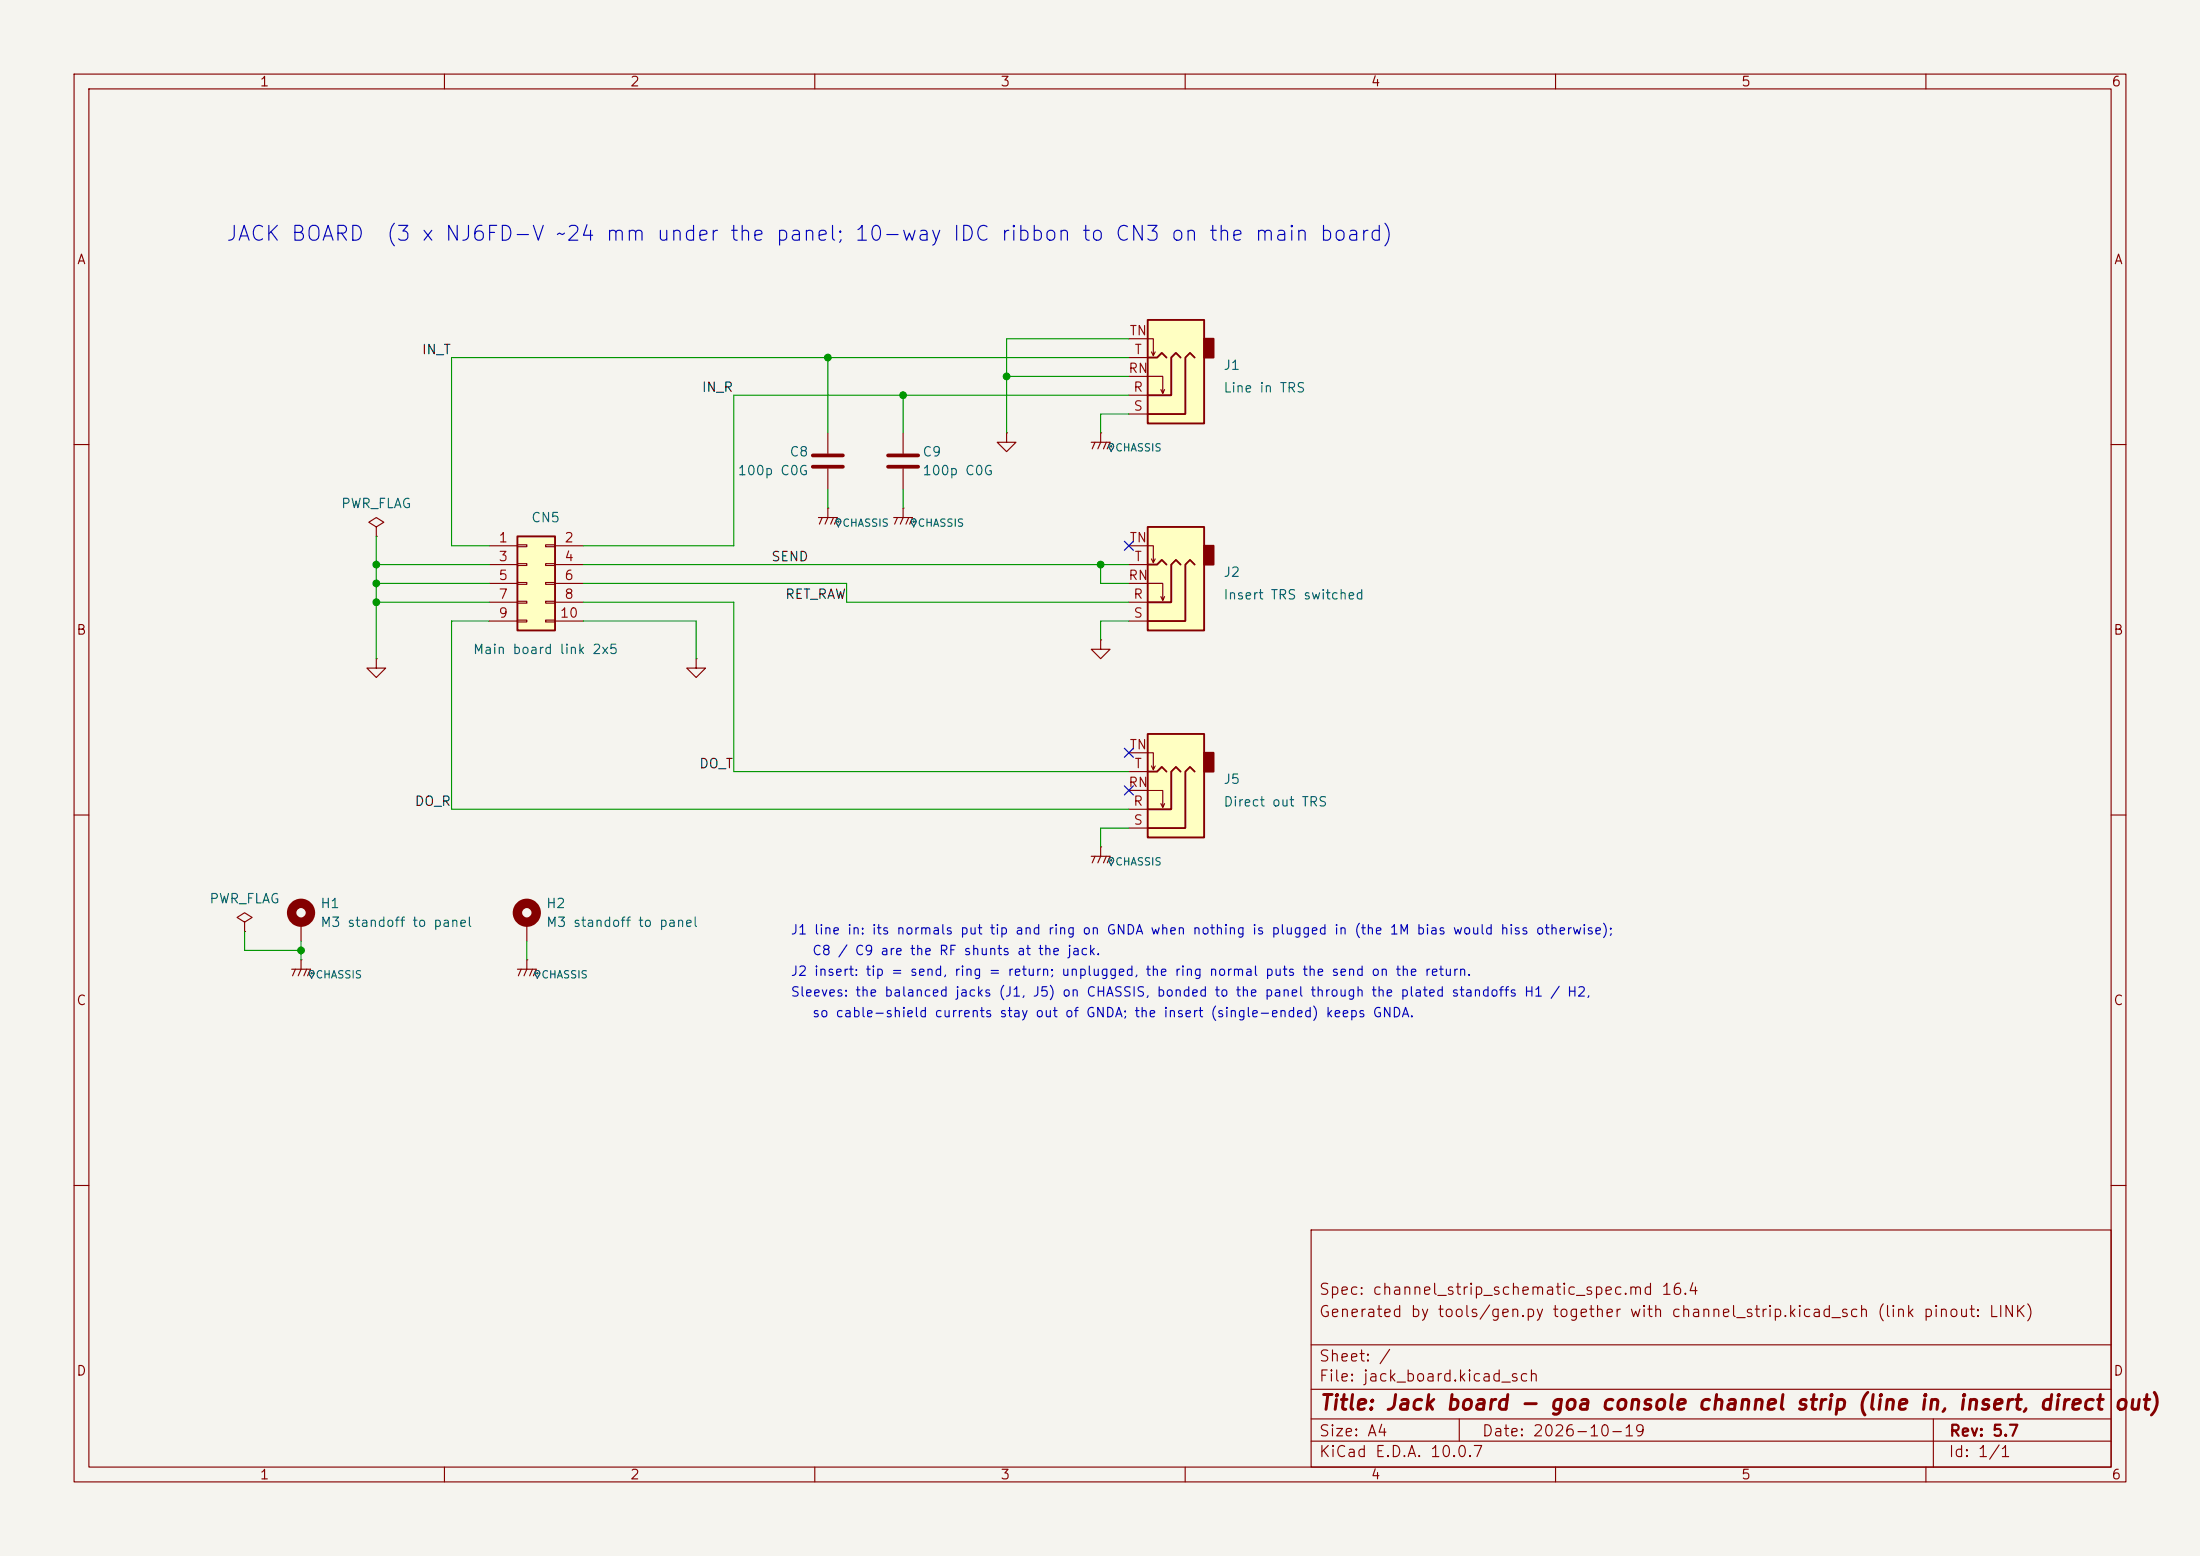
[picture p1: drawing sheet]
(kicad_sch (version 20230121) (generator eeschema)

 (paper "A4")

 (title_block
  (title "Jack board - goa console channel strip (line in, insert, direct out)")
  (date "2026-10-19")
  (rev "5.7")
  (company "")
  (comment 1 "Generated by tools/gen.py together with channel_strip.kicad_sch (link pinout: LINK)")
  (comment 2 "Spec: channel_strip_schematic_spec.md 16.4"))

 (lib_symbols
  (symbol "Connector_Audio:AudioJack3_SwitchTR" (in_bom yes) (on_board yes)
   (property "Reference" "J" (at 0 8.89 0) (show_name) (effects (font (size 1.27 1.27))))
   (property "Value" "AudioJack3_SwitchTR" (at 0 6.35 0) (show_name) (effects (font (size 1.27 1.27))))
   (property "Footprint" "" (at 0 0 0) (show_name) (effects (font (size 1.27 1.27))))
   (property "Datasheet" "" (at 0 0 0) (show_name) (effects (font (size 1.27 1.27))))
   (property "Description" "Audio Jack, 3 Poles (Stereo / TRS), Switched TR Poles (Normalling)" (at 0 0 0) (show_name) (effects (font (size 1.27 1.27))))
   (symbol "AudioJack3_SwitchTR_0_1"
    (rectangle (start -5.08 -5.08) (end -6.35 -7.62) (stroke (width 0.254) (type default)) (fill (type outline)))
    (polyline (pts (xy -1.905 -5.08) (xy -1.27 -5.715) (xy -0.635 -5.08) (xy -0.635 0) (xy 2.54 0)) (stroke (width 0.254) (type default)) (fill (type none)))
    (polyline (pts (xy 0 -5.08) (xy 0.635 -5.715) (xy 1.27 -5.08) (xy 2.54 -5.08)) (stroke (width 0.254) (type default)) (fill (type none)))
    (polyline (pts (xy 0.508 -0.254) (xy 0.762 -0.762)) (stroke (width 0) (type default)) (fill (type none)))
    (polyline (pts (xy 1.778 -5.334) (xy 2.032 -5.842)) (stroke (width 0) (type default)) (fill (type none)))
    (rectangle (start 2.54 3.81) (end -5.08 -10.16) (stroke (width 0.254) (type default)) (fill (type background)))
    (polyline (pts (xy 2.54 2.54) (xy -2.54 2.54) (xy -2.54 -5.08) (xy -3.175 -5.715) (xy -3.81 -5.08)) (stroke (width 0.254) (type default)) (fill (type none)))
    (polyline (pts (xy 2.54 -2.54) (xy 0.508 -2.54) (xy 0.508 -0.254) (xy 0.254 -0.762)) (stroke (width 0) (type default)) (fill (type none)))
    (polyline (pts (xy 2.54 -7.62) (xy 1.778 -7.62) (xy 1.778 -5.334) (xy 1.524 -5.842)) (stroke (width 0) (type default)) (fill (type none))))
   (symbol "AudioJack3_SwitchTR_1_1"
    (pin passive line (at 5.08 0 180) (length 2.54) (name "" (effects (font (size 1.27 1.27)))) (number "R" (effects (font (size 1.27 1.27)))))
    (pin passive line (at 5.08 -2.54 180) (length 2.54) (name "" (effects (font (size 1.27 1.27)))) (number "RN" (effects (font (size 1.27 1.27)))))
    (pin passive line (at 5.08 2.54 180) (length 2.54) (name "" (effects (font (size 1.27 1.27)))) (number "S" (effects (font (size 1.27 1.27)))))
    (pin passive line (at 5.08 -5.08 180) (length 2.54) (name "" (effects (font (size 1.27 1.27)))) (number "T" (effects (font (size 1.27 1.27)))))
    (pin passive line (at 5.08 -7.62 180) (length 2.54) (name "" (effects (font (size 1.27 1.27)))) (number "TN" (effects (font (size 1.27 1.27)))))))

  (symbol "Device:C" (pin_numbers hide) (pin_names (offset 0.254) hide) (in_bom yes) (on_board yes)
   (property "Reference" "C" (at 0.635 2.54 0) (show_name) (effects (font (size 1.27 1.27)) (justify left)))
   (property "Value" "C" (at 0.635 -2.54 0) (show_name) (effects (font (size 1.27 1.27)) (justify left)))
   (property "Footprint" "" (at 0.9652 -3.81 0) (show_name) (effects (font (size 1.27 1.27))))
   (property "Datasheet" "" (at 0 0 0) (show_name) (effects (font (size 1.27 1.27))))
   (property "Description" "Unpolarized capacitor" (at 0 0 0) (show_name) (effects (font (size 1.27 1.27))))
   (symbol "C_0_1"
    (polyline (pts (xy -2.032 0.762) (xy 2.032 0.762)) (stroke (width 0.508) (type default)) (fill (type none)))
    (polyline (pts (xy -2.032 -0.762) (xy 2.032 -0.762)) (stroke (width 0.508) (type default)) (fill (type none))))
   (symbol "C_1_1"
    (pin passive line (at 0 3.81 270) (length 2.794) (name "" (effects (font (size 1.27 1.27)))) (number "1" (effects (font (size 1.27 1.27)))))
    (pin passive line (at 0 -3.81 90) (length 2.794) (name "" (effects (font (size 1.27 1.27)))) (number "2" (effects (font (size 1.27 1.27)))))))

  (symbol "Mechanical:MountingHole_Pad" (pin_numbers hide) (pin_names (offset 1.016) hide) (in_bom no) (on_board yes)
   (property "Reference" "H" (at 0 6.35 0) (show_name) (effects (font (size 1.27 1.27))))
   (property "Value" "MountingHole_Pad" (at 0 4.445 0) (show_name) (effects (font (size 1.27 1.27))))
   (property "Footprint" "" (at 0 0 0) (show_name) (effects (font (size 1.27 1.27))))
   (property "Datasheet" "" (at 0 0 0) (show_name) (effects (font (size 1.27 1.27))))
   (property "Description" "Mounting Hole with connection" (at 0 0 0) (show_name) (effects (font (size 1.27 1.27))))
   (symbol "MountingHole_Pad_0_1"
    (circle (center 0 1.27) (radius 1.27) (stroke (width 1.27) (type default)) (fill (type none))))
   (symbol "MountingHole_Pad_1_1"
    (pin input line (at 0 -2.54 90) (length 2.54) (name "1" (effects (font (size 1.27 1.27)))) (number "1" (effects (font (size 1.27 1.27)))))))

  (symbol "Connector_Generic:Conn_02x05_Odd_Even" (pin_names (offset 1.016) hide) (in_bom yes) (on_board yes)
   (property "Reference" "J" (at 1.27 7.62 0) (show_name) (effects (font (size 1.27 1.27))))
   (property "Value" "Conn_02x05_Odd_Even" (at 1.27 -7.62 0) (show_name) (effects (font (size 1.27 1.27))))
   (property "Footprint" "" (at 0 0 0) (show_name) (effects (font (size 1.27 1.27))))
   (property "Datasheet" "" (at 0 0 0) (show_name) (effects (font (size 1.27 1.27))))
   (property "Description" "Generic connector, double row, 02x05, odd/even pin numbering scheme (row 1 odd numbers, row 2 even numbers), script generated (kicad-library-utils/schlib/autogen/connector/)" (at 0 0 0) (show_name) (effects (font (size 1.27 1.27))))
   (symbol "Conn_02x05_Odd_Even_1_1"
    (rectangle (start -1.27 6.35) (end 3.81 -6.35) (stroke (width 0.254) (type default)) (fill (type background)))
    (rectangle (start -1.27 5.207) (end 0 4.953) (stroke (width 0.1524) (type default)) (fill (type none)))
    (rectangle (start -1.27 2.667) (end 0 2.413) (stroke (width 0.1524) (type default)) (fill (type none)))
    (rectangle (start -1.27 0.127) (end 0 -0.127) (stroke (width 0.1524) (type default)) (fill (type none)))
    (rectangle (start -1.27 -2.413) (end 0 -2.667) (stroke (width 0.1524) (type default)) (fill (type none)))
    (rectangle (start -1.27 -4.953) (end 0 -5.207) (stroke (width 0.1524) (type default)) (fill (type none)))
    (rectangle (start 3.81 5.207) (end 2.54 4.953) (stroke (width 0.1524) (type default)) (fill (type none)))
    (rectangle (start 3.81 2.667) (end 2.54 2.413) (stroke (width 0.1524) (type default)) (fill (type none)))
    (rectangle (start 3.81 0.127) (end 2.54 -0.127) (stroke (width 0.1524) (type default)) (fill (type none)))
    (rectangle (start 3.81 -2.413) (end 2.54 -2.667) (stroke (width 0.1524) (type default)) (fill (type none)))
    (rectangle (start 3.81 -4.953) (end 2.54 -5.207) (stroke (width 0.1524) (type default)) (fill (type none)))
    (pin passive line (at -5.08 5.08 0) (length 3.81) (name "Pin_1" (effects (font (size 1.27 1.27)))) (number "1" (effects (font (size 1.27 1.27)))))
    (pin passive line (at 7.62 5.08 180) (length 3.81) (name "Pin_2" (effects (font (size 1.27 1.27)))) (number "2" (effects (font (size 1.27 1.27)))))
    (pin passive line (at -5.08 2.54 0) (length 3.81) (name "Pin_3" (effects (font (size 1.27 1.27)))) (number "3" (effects (font (size 1.27 1.27)))))
    (pin passive line (at 7.62 2.54 180) (length 3.81) (name "Pin_4" (effects (font (size 1.27 1.27)))) (number "4" (effects (font (size 1.27 1.27)))))
    (pin passive line (at -5.08 0 0) (length 3.81) (name "Pin_5" (effects (font (size 1.27 1.27)))) (number "5" (effects (font (size 1.27 1.27)))))
    (pin passive line (at 7.62 0 180) (length 3.81) (name "Pin_6" (effects (font (size 1.27 1.27)))) (number "6" (effects (font (size 1.27 1.27)))))
    (pin passive line (at -5.08 -2.54 0) (length 3.81) (name "Pin_7" (effects (font (size 1.27 1.27)))) (number "7" (effects (font (size 1.27 1.27)))))
    (pin passive line (at 7.62 -2.54 180) (length 3.81) (name "Pin_8" (effects (font (size 1.27 1.27)))) (number "8" (effects (font (size 1.27 1.27)))))
    (pin passive line (at -5.08 -5.08 0) (length 3.81) (name "Pin_9" (effects (font (size 1.27 1.27)))) (number "9" (effects (font (size 1.27 1.27)))))
    (pin passive line (at 7.62 -5.08 180) (length 3.81) (name "Pin_10" (effects (font (size 1.27 1.27)))) (number "10" (effects (font (size 1.27 1.27)))))))

  (symbol "power:PWR_FLAG" (power) (pin_numbers hide) (pin_names (offset 0) hide) (in_bom yes) (on_board yes)
   (property "Reference" "#FLG" (at 0 1.905 0) (show_name) (effects (font (size 1.27 1.27))))
   (property "Value" "PWR_FLAG" (at 0 3.81 0) (show_name) (effects (font (size 1.27 1.27))))
   (property "Footprint" "" (at 0 0 0) (show_name) (effects (font (size 1.27 1.27))))
   (property "Datasheet" "" (at 0 0 0) (show_name) (effects (font (size 1.27 1.27))))
   (property "Description" "Special symbol for telling ERC where power comes from" (at 0 0 0) (show_name) (effects (font (size 1.27 1.27))))
   (symbol "PWR_FLAG_0_0"
    (pin power_out line (at 0 0 90) (length 0) (name "" (effects (font (size 1.27 1.27)))) (number "1" (effects (font (size 1.27 1.27))))))
   (symbol "PWR_FLAG_0_1"
    (polyline (pts (xy 0 0) (xy 0 1.27) (xy -1.016 1.905) (xy 0 2.54) (xy 1.016 1.905) (xy 0 1.27)) (stroke (width 0) (type default)) (fill (type none)))))

  (symbol "power:GNDA" (power) (pin_numbers hide) (pin_names (offset 0) hide) (in_bom yes) (on_board yes)
   (property "Reference" "#PWR" (at 0 -6.35 0) (show_name) (effects (font (size 1.27 1.27))))
   (property "Value" "GNDA" (at 0 -3.81 0) (show_name) (effects (font (size 1.27 1.27))))
   (property "Footprint" "" (at 0 0 0) (show_name) (effects (font (size 1.27 1.27))))
   (property "Datasheet" "" (at 0 0 0) (show_name) (effects (font (size 1.27 1.27))))
   (property "Description" "Power symbol creates a global label with name \"GNDA\" , analog ground" (at 0 0 0) (show_name) (effects (font (size 1.27 1.27))))
   (symbol "GNDA_0_1"
    (polyline (pts (xy 0 0) (xy 0 -1.27) (xy 1.27 -1.27) (xy 0 -2.54) (xy -1.27 -1.27) (xy 0 -1.27)) (stroke (width 0) (type default)) (fill (type none))))
   (symbol "GNDA_1_1"
    (pin power_in line (at 0 0 270) (length 0) (name "" (effects (font (size 1.27 1.27)))) (number "1" (effects (font (size 1.27 1.27)))))))

  (symbol "goa-console:CHASSIS" (power local) (pin_numbers hide) (pin_names (offset 0) hide) (in_bom yes) (on_board yes)
   (property "Reference" "#PWR" (at 0 -6.35 0) (effects (font (size 1.27 1.27)) hide))
   (property "Value" "CHASSIS" (at 0 -3.81 0) (effects (font (size 1.27 1.27))))
   (property "Footprint" "" (at 0 0 0) (effects (font (size 1.27 1.27)) hide))
   (property "Datasheet" "" (at 0 0 0) (effects (font (size 1.27 1.27)) hide))
   (property "Description" "Power symbol local to its sheet: its net is named like a label's (/CHASSIS). Panel / frame metal on a jack board (jack sleeves, XLR shells, standoffs), the chassis mark" (at 0 0 0) (effects (font (size 1.27 1.27)) hide))
   (symbol "CHASSIS_0_1"
    (polyline (pts (xy 0 0) (xy 0 -1.27)) (stroke (width 0) (type default)) (fill (type none)))
    (polyline (pts (xy -1.27 -1.27) (xy 1.27 -1.27)) (stroke (width 0) (type default)) (fill (type none)))
    (polyline (pts (xy -0.762 -1.27) (xy -1.143 -2.159)) (stroke (width 0) (type default)) (fill (type none)))
    (polyline (pts (xy 0 -1.27) (xy -0.381 -2.159)) (stroke (width 0) (type default)) (fill (type none)))
    (polyline (pts (xy 0.762 -1.27) (xy 0.381 -2.159)) (stroke (width 0) (type default)) (fill (type none)))
    (polyline (pts (xy 1.27 -1.27) (xy 0.889 -2.159)) (stroke (width 0) (type default)) (fill (type none))))
   (symbol "CHASSIS_1_1"
    (pin power_in line (at 0 0 270) (length 0) (name "" (effects (font (size 1.27 1.27)))) (number "1" (effects (font (size 1.27 1.27))))))))

 (junction (at 40.64 128.27) (diameter 0) (color 0 0 0 0))
 (junction (at 50.8 76.2) (diameter 0) (color 0 0 0 0))
 (junction (at 50.8 78.74) (diameter 0) (color 0 0 0 0))
 (junction (at 50.8 81.28) (diameter 0) (color 0 0 0 0))
 (junction (at 111.76 48.26) (diameter 0) (color 0 0 0 0))
 (junction (at 121.92 53.34) (diameter 0) (color 0 0 0 0))
 (junction (at 135.89 50.8) (diameter 0) (color 0 0 0 0))
 (junction (at 148.59 76.2) (diameter 0) (color 0 0 0 0))

 (no_connect (at 152.4 73.66))
 (no_connect (at 152.4 101.6))
 (no_connect (at 152.4 106.68))

 (wire (pts (xy 66.04 76.2) (xy 50.8 76.2)) (stroke (width 0) (type default)))
 (wire (pts (xy 66.04 78.74) (xy 50.8 78.74)) (stroke (width 0) (type default)))
 (wire (pts (xy 66.04 81.28) (xy 50.8 81.28)) (stroke (width 0) (type default)))
 (wire (pts (xy 50.8 76.2) (xy 50.8 88.9)) (stroke (width 0) (type default)))
 (wire (pts (xy 78.74 83.82) (xy 93.98 83.82)) (stroke (width 0) (type default)))
 (wire (pts (xy 93.98 83.82) (xy 93.98 88.9)) (stroke (width 0) (type default)))
 (wire (pts (xy 50.8 76.2) (xy 50.8 72.39)) (stroke (width 0) (type default)))
 (wire (pts (xy 152.4 55.88) (xy 148.59 55.88)) (stroke (width 0) (type default)))
 (wire (pts (xy 148.59 55.88) (xy 148.59 58.42)) (stroke (width 0) (type default)))
 (wire (pts (xy 152.4 45.72) (xy 135.89 45.72)) (stroke (width 0) (type default)))
 (wire (pts (xy 152.4 50.8) (xy 135.89 50.8)) (stroke (width 0) (type default)))
 (wire (pts (xy 135.89 45.72) (xy 135.89 58.42)) (stroke (width 0) (type default)))
 (wire (pts (xy 152.4 83.82) (xy 148.59 83.82)) (stroke (width 0) (type default)))
 (wire (pts (xy 148.59 83.82) (xy 148.59 86.36)) (stroke (width 0) (type default)))
 (wire (pts (xy 152.4 78.74) (xy 148.59 78.74)) (stroke (width 0) (type default)))
 (wire (pts (xy 148.59 78.74) (xy 148.59 76.2)) (stroke (width 0) (type default)))
 (wire (pts (xy 152.4 111.76) (xy 148.59 111.76)) (stroke (width 0) (type default)))
 (wire (pts (xy 148.59 111.76) (xy 148.59 114.3)) (stroke (width 0) (type default)))
 (wire (pts (xy 152.4 48.26) (xy 60.96 48.26)) (stroke (width 0) (type default)))
 (wire (pts (xy 60.96 48.26) (xy 60.96 73.66)) (stroke (width 0) (type default)))
 (wire (pts (xy 60.96 73.66) (xy 66.04 73.66)) (stroke (width 0) (type default)))
 (wire (pts (xy 152.4 53.34) (xy 99.06 53.34)) (stroke (width 0) (type default)))
 (wire (pts (xy 99.06 53.34) (xy 99.06 73.66)) (stroke (width 0) (type default)))
 (wire (pts (xy 99.06 73.66) (xy 78.74 73.66)) (stroke (width 0) (type default)))
 (wire (pts (xy 121.92 53.34) (xy 121.92 58.42)) (stroke (width 0) (type default)))
 (wire (pts (xy 121.92 66.04) (xy 121.92 68.58)) (stroke (width 0) (type default)))
 (wire (pts (xy 111.76 48.26) (xy 111.76 58.42)) (stroke (width 0) (type default)))
 (wire (pts (xy 111.76 66.04) (xy 111.76 68.58)) (stroke (width 0) (type default)))
 (wire (pts (xy 152.4 76.2) (xy 109.22 76.2)) (stroke (width 0) (type default)))
 (wire (pts (xy 109.22 76.2) (xy 78.74 76.2)) (stroke (width 0) (type default)))
 (wire (pts (xy 152.4 81.28) (xy 114.3 81.28)) (stroke (width 0) (type default)))
 (wire (pts (xy 114.3 81.28) (xy 114.3 78.74)) (stroke (width 0) (type default)))
 (wire (pts (xy 114.3 78.74) (xy 78.74 78.74)) (stroke (width 0) (type default)))
 (wire (pts (xy 152.4 104.14) (xy 99.06 104.14)) (stroke (width 0) (type default)))
 (wire (pts (xy 99.06 104.14) (xy 99.06 81.28)) (stroke (width 0) (type default)))
 (wire (pts (xy 99.06 81.28) (xy 78.74 81.28)) (stroke (width 0) (type default)))
 (wire (pts (xy 152.4 109.22) (xy 60.96 109.22)) (stroke (width 0) (type default)))
 (wire (pts (xy 60.96 109.22) (xy 60.96 83.82)) (stroke (width 0) (type default)))
 (wire (pts (xy 60.96 83.82) (xy 66.04 83.82)) (stroke (width 0) (type default)))
 (wire (pts (xy 40.64 127.0) (xy 40.64 129.54)) (stroke (width 0) (type default)))
 (wire (pts (xy 71.12 127.0) (xy 71.12 129.54)) (stroke (width 0) (type default)))
 (wire (pts (xy 40.64 128.27) (xy 33.02 128.27)) (stroke (width 0) (type default)))
 (wire (pts (xy 33.02 128.27) (xy 33.02 125.73)) (stroke (width 0) (type default)))

 (text "JACK BOARD  (3 x NJ6FD-V ~24 mm under the panel; 10-way IDC ribbon to CN3 on the main board)" (at 30.48 31.75 0) (effects (font (size 2.0 2.0)) (justify left)))
 (text "J1 line in: its normals put tip and ring on GNDA when nothing is plugged in (the 1M bias would hiss otherwise);" (at 106.68 125.73 0) (effects (font (size 1.27 1.27)) (justify left)))
 (text "   C8 / C9 are the RF shunts at the jack." (at 106.68 128.524 0) (effects (font (size 1.27 1.27)) (justify left)))
 (text "J2 insert: tip = send, ring = return; unplugged, the ring normal puts the send on the return." (at 106.68 131.318 0) (effects (font (size 1.27 1.27)) (justify left)))
 (text "Sleeves: the balanced jacks (J1, J5) on CHASSIS, bonded to the panel through the plated standoffs H1 / H2," (at 106.68 134.112 0) (effects (font (size 1.27 1.27)) (justify left)))
 (text "   so cable-shield currents stay out of GNDA; the insert (single-ended) keeps GNDA." (at 106.68 136.906 0) (effects (font (size 1.27 1.27)) (justify left)))

 (label "IN_T" (at 60.96 48.26 180) (effects (font (size 1.27 1.27)) (justify right bottom)))
 (label "IN_R" (at 99.06 53.34 180) (effects (font (size 1.27 1.27)) (justify right bottom)))
 (label "SEND" (at 109.22 76.2 180) (effects (font (size 1.27 1.27)) (justify right bottom)))
 (label "RET_RAW" (at 114.3 81.28 180) (effects (font (size 1.27 1.27)) (justify right bottom)))
 (label "DO_T" (at 99.06 104.14 180) (effects (font (size 1.27 1.27)) (justify right bottom)))
 (label "DO_R" (at 60.96 109.22 180) (effects (font (size 1.27 1.27)) (justify right bottom)))

 (symbol (lib_id "Connector_Audio:AudioJack3_SwitchTR") (at 157.48 53.34 180) (unit 1) (in_bom yes) (on_board yes)
  (property "Reference" "J1" (id 0) (at 165.1 49.276 0) (effects (font (size 1.27 1.27)) (justify right)))
  (property "Value" "Line in TRS" (id 1) (at 165.1 52.324000000000005 0) (effects (font (size 1.27 1.27)) (justify right)))
  (property "Footprint" "Connector_Audio:Jack_6.35mm_Neutrik_NJ6FD-V_Vertical" (id 2) (at 157.48 53.34 0) (effects (font (size 1.27 1.27)) hide))
  (property "Datasheet" "" (id 3) (at 157.48 53.34 0) (effects (font (size 1.27 1.27)) hide))
  (property "MPN" "Neutrik NJ6FD-V" (id 4) (at 157.48 53.34 0) (effects (font (size 1.27 1.27)) hide)) (pin "R") (pin "RN") (pin "S") (pin "T") (pin "TN"))

 (symbol (lib_id "Device:C") (at 111.76 62.23 0) (unit 1) (in_bom yes) (on_board yes)
  (property "Reference" "C8" (id 0) (at 109.22 60.959999999999994 0) (effects (font (size 1.27 1.27)) (justify right)))
  (property "Value" "100p C0G" (id 1) (at 109.22 63.5 0) (effects (font (size 1.27 1.27)) (justify right)))
  (property "Footprint" "Capacitor_SMD:C_0805_2012Metric" (id 2) (at 111.76 62.23 0) (effects (font (size 1.27 1.27)) hide))
  (property "Datasheet" "" (id 3) (at 111.76 62.23 0) (effects (font (size 1.27 1.27)) hide))
  (property "MPN" "KEMET C0805C101J5GACTU" (id 4) (at 111.76 62.23 0) (effects (font (size 1.27 1.27)) hide)) (pin "1") (pin "2"))

 (symbol (lib_id "Device:C") (at 121.92 62.23 0) (unit 1) (in_bom yes) (on_board yes)
  (property "Reference" "C9" (id 0) (at 124.46000000000001 60.959999999999994 0) (effects (font (size 1.27 1.27)) (justify left)))
  (property "Value" "100p C0G" (id 1) (at 124.46000000000001 63.5 0) (effects (font (size 1.27 1.27)) (justify left)))
  (property "Footprint" "Capacitor_SMD:C_0805_2012Metric" (id 2) (at 121.92 62.23 0) (effects (font (size 1.27 1.27)) hide))
  (property "Datasheet" "" (id 3) (at 121.92 62.23 0) (effects (font (size 1.27 1.27)) hide))
  (property "MPN" "KEMET C0805C101J5GACTU" (id 4) (at 121.92 62.23 0) (effects (font (size 1.27 1.27)) hide)) (pin "1") (pin "2"))

 (symbol (lib_id "Connector_Audio:AudioJack3_SwitchTR") (at 157.48 81.28 180) (unit 1) (in_bom yes) (on_board yes)
  (property "Reference" "J2" (id 0) (at 165.1 77.21600000000001 0) (effects (font (size 1.27 1.27)) (justify right)))
  (property "Value" "Insert TRS switched" (id 1) (at 165.1 80.264 0) (effects (font (size 1.27 1.27)) (justify right)))
  (property "Footprint" "Connector_Audio:Jack_6.35mm_Neutrik_NJ6FD-V_Vertical" (id 2) (at 157.48 81.28 0) (effects (font (size 1.27 1.27)) hide))
  (property "Datasheet" "" (id 3) (at 157.48 81.28 0) (effects (font (size 1.27 1.27)) hide))
  (property "MPN" "Neutrik NJ6FD-V" (id 4) (at 157.48 81.28 0) (effects (font (size 1.27 1.27)) hide)) (pin "R") (pin "RN") (pin "S") (pin "T") (pin "TN"))

 (symbol (lib_id "Connector_Audio:AudioJack3_SwitchTR") (at 157.48 109.22 180) (unit 1) (in_bom yes) (on_board yes)
  (property "Reference" "J5" (id 0) (at 165.1 105.156 0) (effects (font (size 1.27 1.27)) (justify right)))
  (property "Value" "Direct out TRS" (id 1) (at 165.1 108.204 0) (effects (font (size 1.27 1.27)) (justify right)))
  (property "Footprint" "Connector_Audio:Jack_6.35mm_Neutrik_NJ6FD-V_Vertical" (id 2) (at 157.48 109.22 0) (effects (font (size 1.27 1.27)) hide))
  (property "Datasheet" "" (id 3) (at 157.48 109.22 0) (effects (font (size 1.27 1.27)) hide))
  (property "MPN" "Neutrik NJ6FD-V" (id 4) (at 157.48 109.22 0) (effects (font (size 1.27 1.27)) hide)) (pin "R") (pin "RN") (pin "S") (pin "T") (pin "TN"))

 (symbol (lib_id "Mechanical:MountingHole_Pad") (at 40.64 124.46 0) (unit 1) (in_bom no) (on_board yes)
  (property "Reference" "H1" (id 0) (at 43.18 121.91999999999999 0) (effects (font (size 1.27 1.27)) (justify left)))
  (property "Value" "M3 standoff to panel" (id 1) (at 43.18 124.46 0) (effects (font (size 1.27 1.27)) (justify left)))
  (property "Footprint" "MountingHole:MountingHole_3.2mm_M3_Pad" (id 2) (at 40.64 124.46 0) (effects (font (size 1.27 1.27)) hide))
  (property "Datasheet" "" (id 3) (at 40.64 124.46 0) (effects (font (size 1.27 1.27)) hide)) (pin "1"))

 (symbol (lib_id "Mechanical:MountingHole_Pad") (at 71.12 124.46 0) (unit 1) (in_bom no) (on_board yes)
  (property "Reference" "H2" (id 0) (at 73.66000000000001 121.91999999999999 0) (effects (font (size 1.27 1.27)) (justify left)))
  (property "Value" "M3 standoff to panel" (id 1) (at 73.66000000000001 124.46 0) (effects (font (size 1.27 1.27)) (justify left)))
  (property "Footprint" "MountingHole:MountingHole_3.2mm_M3_Pad" (id 2) (at 71.12 124.46 0) (effects (font (size 1.27 1.27)) hide))
  (property "Datasheet" "" (id 3) (at 71.12 124.46 0) (effects (font (size 1.27 1.27)) hide)) (pin "1"))

 (symbol (lib_id "Connector_Generic:Conn_02x05_Odd_Even") (at 71.12 78.74 0) (unit 1) (in_bom yes) (on_board yes)
  (property "Reference" "CN5" (id 0) (at 73.66000000000001 69.85 0) (effects (font (size 1.27 1.27))))
  (property "Value" "Main board link 2x5" (id 1) (at 73.66000000000001 87.63 0) (effects (font (size 1.27 1.27))))
  (property "Footprint" "Connector_IDC:IDC-Header_2x05_P2.54mm_Vertical" (id 2) (at 71.12 78.74 0) (effects (font (size 1.27 1.27)) hide))
  (property "Datasheet" "" (id 3) (at 71.12 78.74 0) (effects (font (size 1.27 1.27)) hide))
  (property "MPN" "Wurth 61201021621 (2x5 box header)" (id 4) (at 71.12 78.74 0) (effects (font (size 1.27 1.27)) hide)) (pin "1") (pin "2") (pin "3") (pin "4") (pin "5") (pin "6") (pin "7") (pin "8") (pin "9") (pin "10"))

 (symbol (lib_id "power:PWR_FLAG") (at 50.8 72.39 0) (unit 1) (in_bom no) (on_board no)
  (property "Reference" "#FLG01" (id 0) (at 53.339999999999996 63.5 0) (effects (font (size 1.27 1.27)) hide))
  (property "Value" "PWR_FLAG" (id 1) (at 50.8 67.94 0) (effects (font (size 1.27 1.27))))
  (property "Footprint" "" (id 2) (at 50.8 72.39 0) (effects (font (size 1.27 1.27)) hide))
  (property "Datasheet" "" (id 3) (at 50.8 72.39 0) (effects (font (size 1.27 1.27)) hide)) (pin "1"))

 (symbol (lib_id "power:GNDA") (at 50.8 88.9 0) (unit 1) (in_bom yes) (on_board yes)
  (property "Reference" "#PWR001" (id 0) (at 50.8 93.9 0) (effects (font (size 1.27 1.27)) hide))
  (property "Value" "GNDA" (id 1) (at 52.699999999999996 90.9 0) (effects (font (size 1.0 1.0)) (justify left) hide))
  (property "Footprint" "" (id 2) (at 50.8 88.9 0) (effects (font (size 1.27 1.27)) hide))
  (property "Datasheet" "" (id 3) (at 50.8 88.9 0) (effects (font (size 1.27 1.27)) hide)) (pin "1"))

 (symbol (lib_id "power:GNDA") (at 93.98 88.9 0) (unit 1) (in_bom yes) (on_board yes)
  (property "Reference" "#PWR002" (id 0) (at 93.98 93.9 0) (effects (font (size 1.27 1.27)) hide))
  (property "Value" "GNDA" (id 1) (at 95.88000000000001 90.9 0) (effects (font (size 1.0 1.0)) (justify left) hide))
  (property "Footprint" "" (id 2) (at 93.98 88.9 0) (effects (font (size 1.27 1.27)) hide))
  (property "Datasheet" "" (id 3) (at 93.98 88.9 0) (effects (font (size 1.27 1.27)) hide)) (pin "1"))

 (symbol (lib_id "goa-console:CHASSIS") (at 148.59 58.42 0) (unit 1) (in_bom yes) (on_board yes)
  (property "Reference" "#PWR003" (id 0) (at 148.59 63.42 0) (effects (font (size 1.27 1.27)) hide))
  (property "Value" "CHASSIS" (id 1) (at 150.49 60.42 0) (effects (font (size 1.0 1.0)) (justify left)))
  (property "Footprint" "" (id 2) (at 148.59 58.42 0) (effects (font (size 1.27 1.27)) hide))
  (property "Datasheet" "" (id 3) (at 148.59 58.42 0) (effects (font (size 1.27 1.27)) hide)) (pin "1"))

 (symbol (lib_id "power:GNDA") (at 135.89 58.42 0) (unit 1) (in_bom yes) (on_board yes)
  (property "Reference" "#PWR004" (id 0) (at 135.89 63.42 0) (effects (font (size 1.27 1.27)) hide))
  (property "Value" "GNDA" (id 1) (at 137.79 60.42 0) (effects (font (size 1.0 1.0)) (justify left) hide))
  (property "Footprint" "" (id 2) (at 135.89 58.42 0) (effects (font (size 1.27 1.27)) hide))
  (property "Datasheet" "" (id 3) (at 135.89 58.42 0) (effects (font (size 1.27 1.27)) hide)) (pin "1"))

 (symbol (lib_id "power:GNDA") (at 148.59 86.36 0) (unit 1) (in_bom yes) (on_board yes)
  (property "Reference" "#PWR005" (id 0) (at 148.59 91.36 0) (effects (font (size 1.27 1.27)) hide))
  (property "Value" "GNDA" (id 1) (at 150.49 88.36 0) (effects (font (size 1.0 1.0)) (justify left) hide))
  (property "Footprint" "" (id 2) (at 148.59 86.36 0) (effects (font (size 1.27 1.27)) hide))
  (property "Datasheet" "" (id 3) (at 148.59 86.36 0) (effects (font (size 1.27 1.27)) hide)) (pin "1"))

 (symbol (lib_id "goa-console:CHASSIS") (at 148.59 114.3 0) (unit 1) (in_bom yes) (on_board yes)
  (property "Reference" "#PWR006" (id 0) (at 148.59 119.3 0) (effects (font (size 1.27 1.27)) hide))
  (property "Value" "CHASSIS" (id 1) (at 150.49 116.3 0) (effects (font (size 1.0 1.0)) (justify left)))
  (property "Footprint" "" (id 2) (at 148.59 114.3 0) (effects (font (size 1.27 1.27)) hide))
  (property "Datasheet" "" (id 3) (at 148.59 114.3 0) (effects (font (size 1.27 1.27)) hide)) (pin "1"))

 (symbol (lib_id "goa-console:CHASSIS") (at 121.92 68.58 0) (unit 1) (in_bom yes) (on_board yes)
  (property "Reference" "#PWR007" (id 0) (at 121.92 73.58 0) (effects (font (size 1.27 1.27)) hide))
  (property "Value" "CHASSIS" (id 1) (at 123.82000000000001 70.58 0) (effects (font (size 1.0 1.0)) (justify left)))
  (property "Footprint" "" (id 2) (at 121.92 68.58 0) (effects (font (size 1.27 1.27)) hide))
  (property "Datasheet" "" (id 3) (at 121.92 68.58 0) (effects (font (size 1.27 1.27)) hide)) (pin "1"))

 (symbol (lib_id "goa-console:CHASSIS") (at 111.76 68.58 0) (unit 1) (in_bom yes) (on_board yes)
  (property "Reference" "#PWR008" (id 0) (at 111.76 73.58 0) (effects (font (size 1.27 1.27)) hide))
  (property "Value" "CHASSIS" (id 1) (at 113.66000000000001 70.58 0) (effects (font (size 1.0 1.0)) (justify left)))
  (property "Footprint" "" (id 2) (at 111.76 68.58 0) (effects (font (size 1.27 1.27)) hide))
  (property "Datasheet" "" (id 3) (at 111.76 68.58 0) (effects (font (size 1.27 1.27)) hide)) (pin "1"))

 (symbol (lib_id "goa-console:CHASSIS") (at 40.64 129.54 0) (unit 1) (in_bom yes) (on_board yes)
  (property "Reference" "#PWR009" (id 0) (at 40.64 134.54 0) (effects (font (size 1.27 1.27)) hide))
  (property "Value" "CHASSIS" (id 1) (at 42.54 131.54 0) (effects (font (size 1.0 1.0)) (justify left)))
  (property "Footprint" "" (id 2) (at 40.64 129.54 0) (effects (font (size 1.27 1.27)) hide))
  (property "Datasheet" "" (id 3) (at 40.64 129.54 0) (effects (font (size 1.27 1.27)) hide)) (pin "1"))

 (symbol (lib_id "goa-console:CHASSIS") (at 71.12 129.54 0) (unit 1) (in_bom yes) (on_board yes)
  (property "Reference" "#PWR010" (id 0) (at 71.12 134.54 0) (effects (font (size 1.27 1.27)) hide))
  (property "Value" "CHASSIS" (id 1) (at 73.02000000000001 131.54 0) (effects (font (size 1.0 1.0)) (justify left)))
  (property "Footprint" "" (id 2) (at 71.12 129.54 0) (effects (font (size 1.27 1.27)) hide))
  (property "Datasheet" "" (id 3) (at 71.12 129.54 0) (effects (font (size 1.27 1.27)) hide)) (pin "1"))

 (symbol (lib_id "power:PWR_FLAG") (at 33.02 125.73 0) (unit 1) (in_bom no) (on_board no)
  (property "Reference" "#FLG02" (id 0) (at 33.02 125.73 0) (effects (font (size 1.27 1.27)) hide))
  (property "Value" "PWR_FLAG" (id 1) (at 33.02 121.28 0) (effects (font (size 1.27 1.27))))
  (property "Footprint" "" (id 2) (at 33.02 125.73 0) (effects (font (size 1.27 1.27)) hide))
  (property "Datasheet" "" (id 3) (at 33.02 125.73 0) (effects (font (size 1.27 1.27)) hide)) (pin "1"))

 (sheet_instances (path "" (page "1"))))
